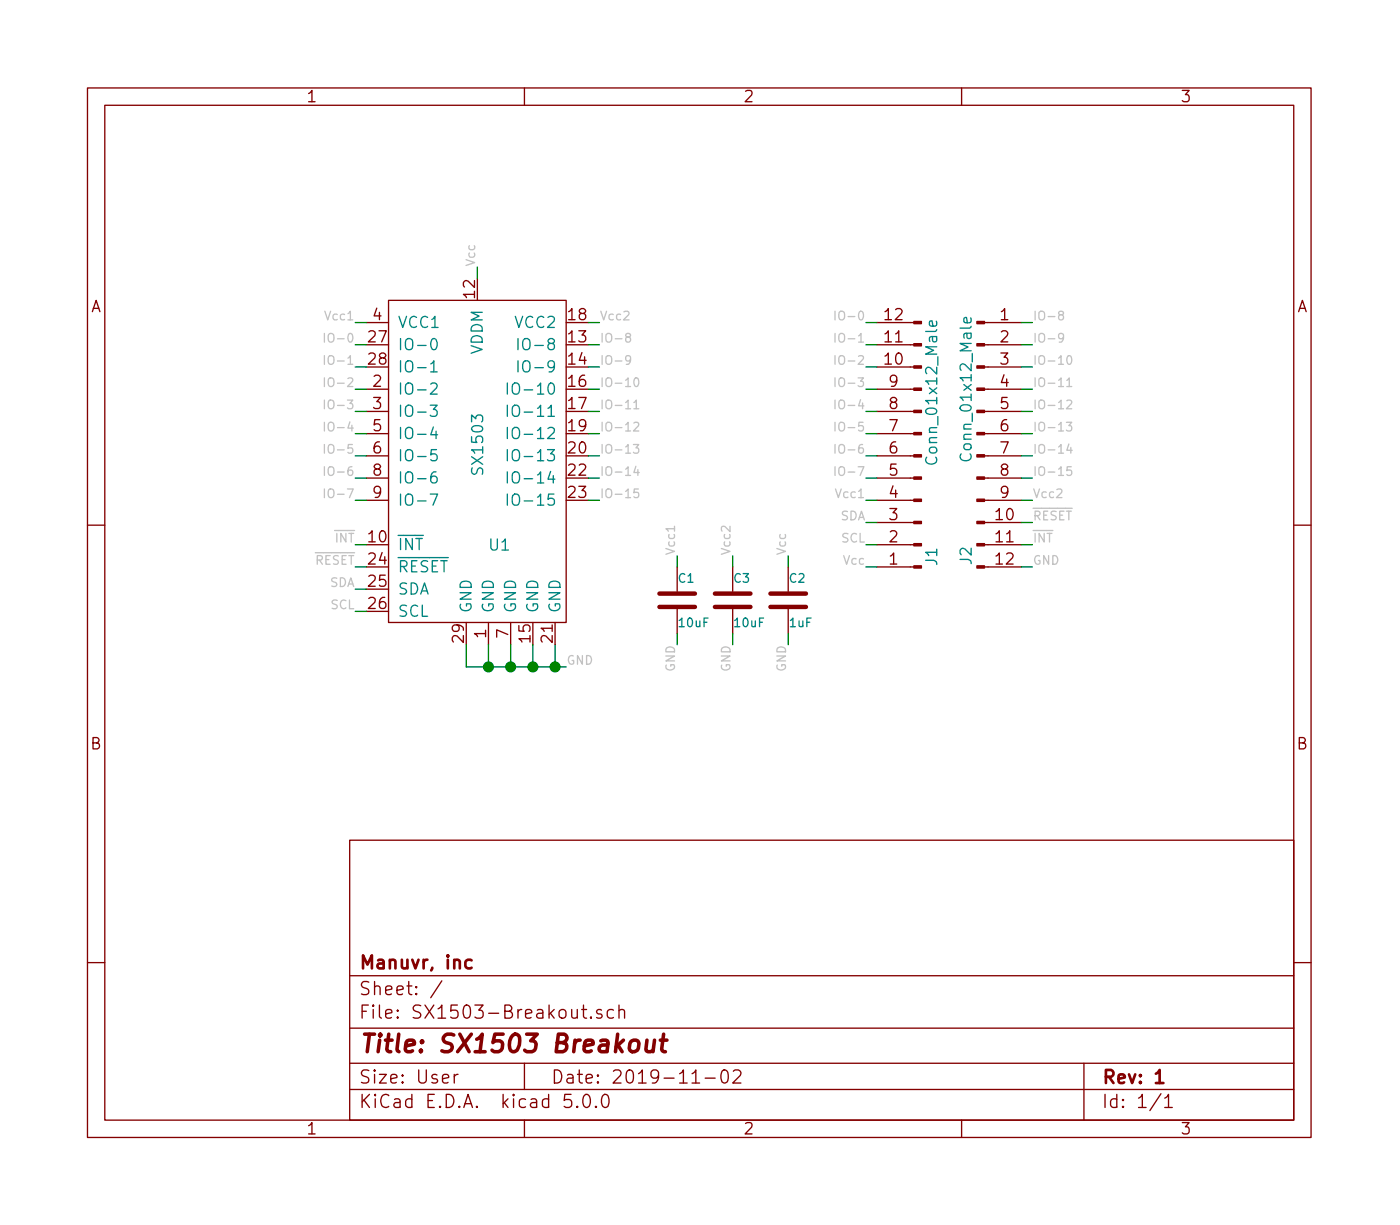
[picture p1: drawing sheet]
EESchema Schematic File Version 4
LIBS:SX1503-Breakout-cache
EELAYER 26 0
EELAYER END
$Descr User 6299 5512
encoding utf-8
Sheet 1 1
Title "SX1503 Breakout"
Date "2019-11-02"
Rev "1"
Comp "Manuvr, inc"
Comment1 ""
Comment2 ""
Comment3 ""
Comment4 ""
$EndDescr
Text Label 1600 2750 2    39   ~ 0
SCL
Text Label 1600 2650 2    39   ~ 0
SDA
$Comp
L Device:C C2
U 1 1
P 3550 2700
F 0 "C2" H 3550 2800 39  0000 L CNN
F 1 "1uF" H 3550 2600 39  0000 L CNN
F 2 "Capacitor_SMD:C_0603_1608Metric" H 3588 2550 50  0001 C CNN
F 3 "~" H 3550 2700 50  0001 C CNN
F 4 "490-1320-1-ND" H 3550 2700 50  0001 C CNN "Digikey_Num"
	1    3550 2700
	1    0    0    -1  
$EndComp
Text Label 2150 1200 1    39   ~ 0
Vcc
Text Label 2550 3000 0    39   ~ 0
GND
Text Label 3550 2900 3    39   ~ 0
GND
Wire Wire Line
	3550 2900 3550 2850
Wire Wire Line
	3550 2550 3550 2500
Text Label 1600 2550 2    39   ~ 0
~RESET
$Comp
L sx1503:SX1503 U1
U 1 1
P 2150 2000
F 0 "U1" H 2250 1550 50  0000 C CNN
F 1 "SX1503" V 2150 2000 50  0000 C CNN
F 2 "Package_DFN_QFN:QFN-28-1EP_4x4mm_P0.4mm_EP2.4x2.4mm" H 2150 2000 50  0001 C CNN
F 3 "" H 2150 2000 50  0001 C CNN
	1    2150 2000
	1    0    0    -1  
$EndComp
Text Label 1600 2450 2    39   ~ 0
~INT
Wire Wire Line
	2200 2900 2200 3000
Wire Wire Line
	2200 3000 2300 3000
Wire Wire Line
	2300 2900 2300 3000
Connection ~ 2300 3000
Wire Wire Line
	2300 3000 2400 3000
Wire Wire Line
	2400 2900 2400 3000
Connection ~ 2400 3000
Wire Wire Line
	2400 3000 2500 3000
Wire Wire Line
	2500 2900 2500 3000
Connection ~ 2500 3000
Wire Wire Line
	2500 3000 2550 3000
Wire Wire Line
	2150 1250 2150 1200
Wire Wire Line
	1600 2650 1650 2650
Wire Wire Line
	1600 2750 1650 2750
Wire Wire Line
	1600 2450 1650 2450
Wire Wire Line
	1600 2550 1650 2550
$Comp
L Device:C C1
U 1 1
P 3050 2700
F 0 "C1" H 3050 2800 39  0000 L CNN
F 1 "10uF" H 3050 2600 39  0000 L CNN
F 2 "Capacitor_SMD:C_0603_1608Metric" H 3088 2550 50  0001 C CNN
F 3 "~" H 3050 2700 50  0001 C CNN
	1    3050 2700
	1    0    0    -1  
$EndComp
$Comp
L Device:C C3
U 1 1
P 3300 2700
F 0 "C3" H 3300 2800 39  0000 L CNN
F 1 "10uF" H 3300 2600 39  0000 L CNN
F 2 "Capacitor_SMD:C_0603_1608Metric" H 3338 2550 50  0001 C CNN
F 3 "~" H 3300 2700 50  0001 C CNN
	1    3300 2700
	1    0    0    -1  
$EndComp
Text Label 3550 2500 1    39   ~ 0
Vcc
Text Label 3300 2900 3    39   ~ 0
GND
Text Label 3050 2900 3    39   ~ 0
GND
Wire Wire Line
	3050 2850 3050 2900
Wire Wire Line
	3300 2900 3300 2850
Text Label 2700 1450 0    39   ~ 0
Vcc2
Text Label 1600 1450 2    39   ~ 0
Vcc1
Text Label 3900 2450 2    39   ~ 0
SCL
Text Label 3900 2350 2    39   ~ 0
SDA
Text Label 4650 2350 0    39   ~ 0
~RESET
Text Label 4650 2450 0    39   ~ 0
~INT
Text Label 3300 2500 1    39   ~ 0
Vcc2
Text Label 3050 2500 1    39   ~ 0
Vcc1
Wire Wire Line
	3050 2500 3050 2550
Wire Wire Line
	3300 2500 3300 2550
Wire Wire Line
	2100 2900 2100 3000
Wire Wire Line
	2100 3000 2200 3000
Connection ~ 2200 3000
Text Label 1600 1550 2    39   ~ 0
IO-0
Text Label 1600 1650 2    39   ~ 0
IO-1
Text Label 1600 1750 2    39   ~ 0
IO-2
Text Label 1600 1850 2    39   ~ 0
IO-3
Text Label 1600 1950 2    39   ~ 0
IO-4
Text Label 1600 2050 2    39   ~ 0
IO-5
Text Label 1600 2150 2    39   ~ 0
IO-6
Text Label 1600 2250 2    39   ~ 0
IO-7
Text Label 2700 1550 0    39   ~ 0
IO-8
Text Label 2700 1650 0    39   ~ 0
IO-9
Text Label 2700 1750 0    39   ~ 0
IO-10
Text Label 2700 1850 0    39   ~ 0
IO-11
Text Label 2700 1950 0    39   ~ 0
IO-12
Text Label 2700 2050 0    39   ~ 0
IO-13
Text Label 2700 2150 0    39   ~ 0
IO-14
Text Label 2700 2250 0    39   ~ 0
IO-15
Text Label 4650 2250 0    39   ~ 0
Vcc2
Text Label 4650 1450 0    39   ~ 0
IO-8
Text Label 4650 1550 0    39   ~ 0
IO-9
Text Label 4650 1650 0    39   ~ 0
IO-10
Text Label 4650 1750 0    39   ~ 0
IO-11
Text Label 4650 1850 0    39   ~ 0
IO-12
Text Label 4650 1950 0    39   ~ 0
IO-13
Text Label 4650 2050 0    39   ~ 0
IO-14
Text Label 4650 2150 0    39   ~ 0
IO-15
Text Label 3900 2250 2    39   ~ 0
Vcc1
Text Label 3900 1450 2    39   ~ 0
IO-0
Text Label 3900 1550 2    39   ~ 0
IO-1
Text Label 3900 1650 2    39   ~ 0
IO-2
Text Label 3900 1750 2    39   ~ 0
IO-3
Text Label 3900 1850 2    39   ~ 0
IO-4
Text Label 3900 1950 2    39   ~ 0
IO-5
Text Label 3900 2050 2    39   ~ 0
IO-6
Text Label 3900 2150 2    39   ~ 0
IO-7
Wire Wire Line
	1600 1450 1650 1450
Wire Wire Line
	1600 1550 1650 1550
Wire Wire Line
	1600 1650 1650 1650
Wire Wire Line
	1600 1750 1650 1750
Wire Wire Line
	1600 1850 1650 1850
Wire Wire Line
	1600 1950 1650 1950
Wire Wire Line
	1600 2050 1650 2050
Wire Wire Line
	1600 2150 1650 2150
Wire Wire Line
	1600 2250 1650 2250
Wire Wire Line
	2650 1450 2700 1450
Wire Wire Line
	2650 1550 2700 1550
Wire Wire Line
	2650 1650 2700 1650
Wire Wire Line
	2650 1750 2700 1750
Wire Wire Line
	2650 1850 2700 1850
Wire Wire Line
	2650 1950 2700 1950
Wire Wire Line
	2650 2050 2700 2050
Wire Wire Line
	2650 2150 2700 2150
Wire Wire Line
	2650 2250 2700 2250
Text Label 3900 2550 2    39   ~ 0
Vcc
Text Label 4650 2550 0    39   ~ 0
GND
$Comp
L Connector:Conn_01x12_Male J1
U 1 1
P 4150 2050
F 0 "J1" V 4100 2550 50  0000 R CNN
F 1 "Conn_01x12_Male" V 4100 2100 50  0000 R CNN
F 2 "Connector_PinHeader_2.54mm:PinHeader_1x12_P2.54mm_Vertical" H 4150 2050 50  0001 C CNN
F 3 "~" H 4150 2050 50  0001 C CNN
	1    4150 2050
	-1   0    0    1   
$EndComp
$Comp
L Connector:Conn_01x12_Male J2
U 1 1
P 4400 1950
F 0 "J2" V 4350 1400 50  0000 C CNN
F 1 "Conn_01x12_Male" V 4350 2150 50  0000 C CNN
F 2 "Connector_PinHeader_2.54mm:PinHeader_1x12_P2.54mm_Vertical" H 4400 1950 50  0001 C CNN
F 3 "~" H 4400 1950 50  0001 C CNN
	1    4400 1950
	1    0    0    -1  
$EndComp
Wire Wire Line
	3900 1450 3950 1450
Wire Wire Line
	3900 1550 3950 1550
Wire Wire Line
	3900 1650 3950 1650
Wire Wire Line
	3900 1750 3950 1750
Wire Wire Line
	3900 1850 3950 1850
Wire Wire Line
	3900 1950 3950 1950
Wire Wire Line
	3900 2050 3950 2050
Wire Wire Line
	3900 2150 3950 2150
Wire Wire Line
	3900 2250 3950 2250
Wire Wire Line
	3900 2350 3950 2350
Wire Wire Line
	3900 2450 3950 2450
Wire Wire Line
	3900 2550 3950 2550
Wire Wire Line
	4600 1450 4650 1450
Wire Wire Line
	4600 1550 4650 1550
Wire Wire Line
	4600 1650 4650 1650
Wire Wire Line
	4600 1750 4650 1750
Wire Wire Line
	4600 1850 4650 1850
Wire Wire Line
	4600 1950 4650 1950
Wire Wire Line
	4600 2050 4650 2050
Wire Wire Line
	4600 2150 4650 2150
Wire Wire Line
	4600 2250 4650 2250
Wire Wire Line
	4600 2350 4650 2350
Wire Wire Line
	4600 2450 4650 2450
Wire Wire Line
	4600 2550 4650 2550
$EndSCHEMATC
